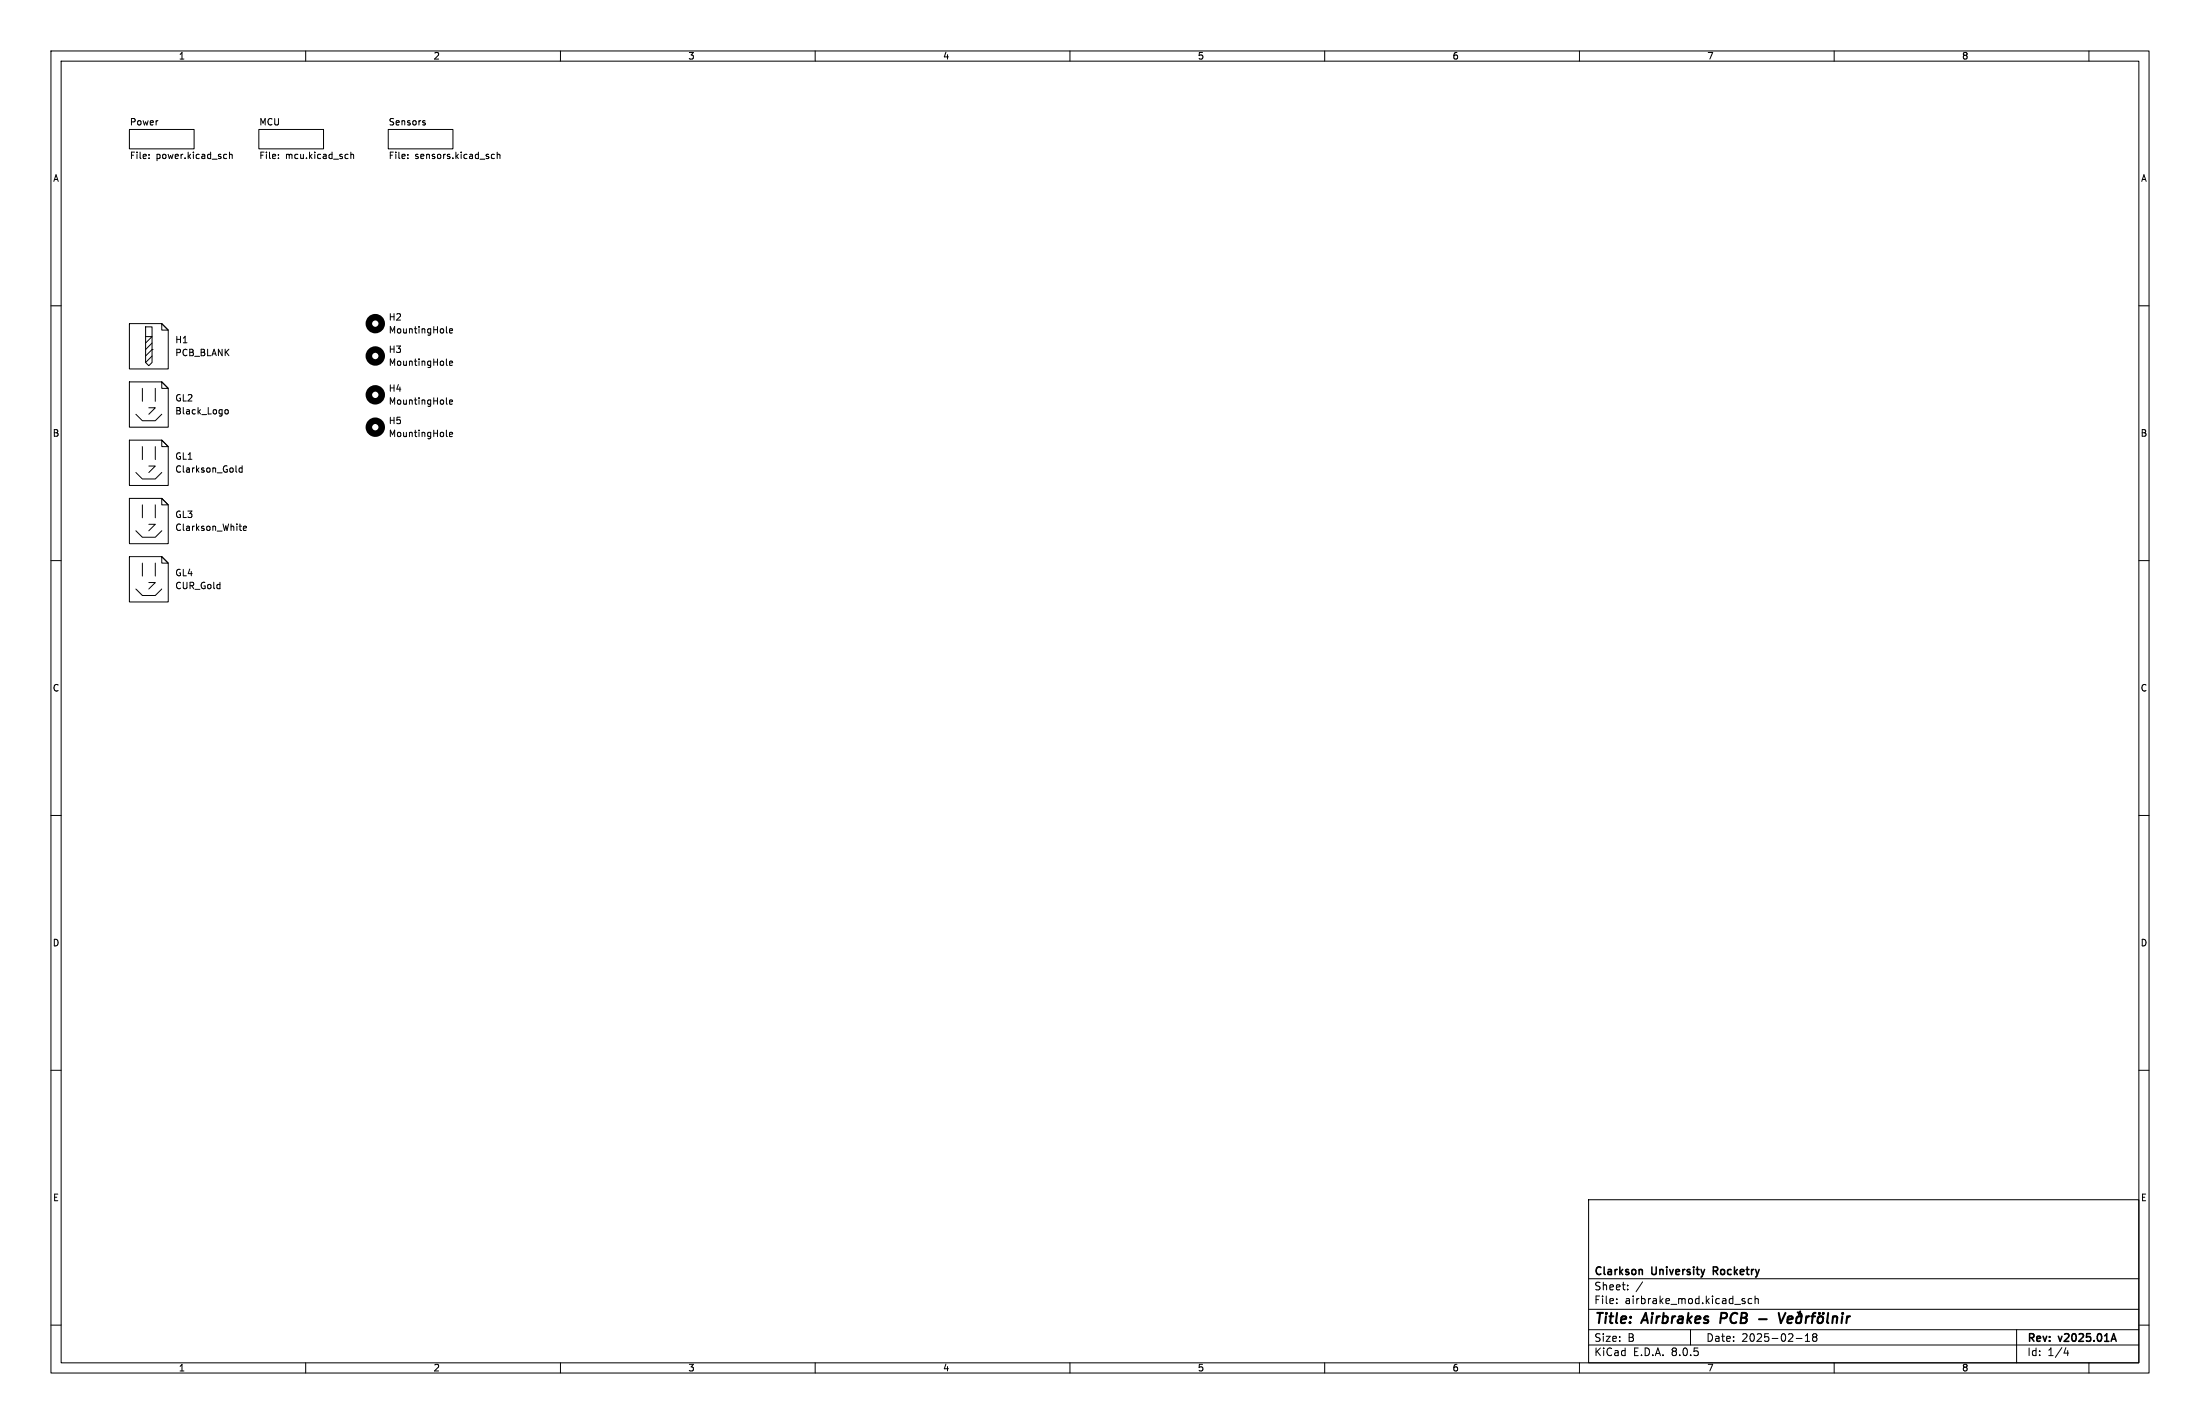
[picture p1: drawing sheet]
<svg xmlns="http://www.w3.org/2000/svg" width="432mm" height="279mm" viewBox="0 0 432 279" stroke-linecap="round" stroke-linejoin="round" font-family="sans-serif">
<g fill="none" stroke="#000" stroke-width=".2">
<path d="M10 10h411.8v259.4h-411.8zM12 12h407.8v255.4h-407.8zM60 10v2M110 10v2M160 10v2M210 10v2M260 10v2M310 10v2M360 10v2M410 10v2M25.4 25.4h12.7v3.8h-12.7zM29.2 31v.1"/>
<path d="M29.2 30.3v.2M44.1 30.3h.4M44.5 31.1h-.4M45 30.4l.5-.1 .1 .8M45 29.8v1.3M50.8 25.4h12.7v3.8h-12.7zM54.6 31v.1M54.6 30.3v.2M68.2 30.3h.1M68.3 31.1h-.1M68.9 29.8v1.3M68.9 30.4l.4-.1 .1 .8"/>
<path d="M76.2 25.4h12.7v3.8h-12.7zM80 31v.1M80 30.3v.2M83.1 24.1l.3 .1 .1 .1-.4 .2M83.1 23.7h.3M96.4 30.9l.3 .2h.3M97 30.3h-.3l-.3 .2M97.6 30.4l.5-.1v.8M97.6 29.8v1.3M10 60h2M419.8 60h2M25.4 74.9h6.3l1.3 1.3v7.6h-7.6z"/>
<path d="M25.4 63.5h6.3l1.3 1.3v7.6h-7.6zM28.6 66h1.2l-1.2 1.3M28.6 64.1h1.2v7l-.6 .7-.6-.7zM29.8 68.6h.1M29.8 69.9l-1.2 1.2M29.8 68.6l-1.2 1.3M29.8 67.3l-1.2 1.3M30.5 76.2v2.5M31.7 74.9l1.3 1.3h-1.3zM31.7 63.5l1.3 1.3h-1.3zM87.6 71.5l.2 .2M87.6 65.2l.2 .1"/>
<path d="M87.6 79.1l.2 .2M88.2 71.3l.6-.1v-.3h-.4l-.2 .1 .1 .6h.5M88.2 64.9l.6-.1v-.2l-.4-.1-.2 .2 .1 .6h.5M88.2 78.9l.6-.1v-.3h-.4l-.2 .2 .1 .6h.5M25.4 86.4h6.3l1.3 1.2v7.7h-7.6zM25.4 97.8h6.3l1.3 1.3v7.6h-7.6zM26.7 92.7l1.2 1.3h2.6l1.2-1.3M26.7 81.3l1.2 1.3h2.6l1.2-1.3M29.2 91.4h1.3l-1.3 1.3M29.2 80h1.3l-1.3 1.3M30.5 87.6v2.6M30.5 99.1v2.5"/>
<path d="M31.7 86.4l1.3 1.2h-1.3zM31.7 97.8l1.3 1.3h-1.3zM44.2 80.5l.2-.1 .3 .1 .1 .5-.1 .2-.5-.1zM47.5 91.4v1.3M47.5 91.9l-.3-.1-.3 .2 .1 .6h.5M87.6 85.5l.2 .2M88.2 85.2l.6-.1v-.2l-.4-.1-.2 .2 .1 .6h.5M10 110h2M25.4 109.2h6.3l1.3 1.3v7.6h-7.6zM26.7 104.1l1.2 1.3h2.6l1.2-1.3M26.7 115.6l1.2 1.2h2.6l1.2-1.2M29.2 102.9h1.3l-1.3 1.2"/>
<path d="M29.2 114.3h1.3l-1.3 1.3M30.5 110.5v2.5M31.7 109.2l1.3 1.3h-1.3zM46.9 103.2h.5M47.3 104.1h.1M47.8 103.7l.6-.2-.1-.2-.4-.1-.1 .2v.6h.5M419.8 110h2M10 160h2M419.8 160h2M10 210h2M419.8 210h2M311.8 235.4h108v32h-108z"/>
<path d="M10 260h2M311.8 256.9h108M311.8 250.9h108M317.3 255.6v.2M317.3 254.9v.1M319.5 252.9v.2M319.5 252.2v.1M322.4 251.5l-1.3 1.9M342.1 255.3l.4 .1v.2l-.2 .2h-.3M342.1 254.8l.4 .1M343.8 254.9l-.4-.1-.3 .3 .2 .6h.5M344.5 254.9l.2-.1 .3 .1 .1 .9"/>
<path d="M344.5 254.3v1.5M419.8 260h2M60 267.4v2M110 267.4v2M160 267.4v2M210 267.4v2M260 267.4v2M310 267.4v2M311.8 263.9h108M311.8 260.9h108M331.8 260.9v3M352.5 262.6h1.2"/>
<path d="M354.3 263.2h.9M354.3 262.1l.5-.4v1.5M356 262.3l-.2 .3v.3l.2 .3h.3l.3-.3-.1-.4-.2-.2M356 262.3l-.2-.3 .2-.3h.3l.3 .3-.3 .3M356 262.3h.3M360 267.4v2M395.8 260.9v6.5M405.5 264.4l-.4 1.1h.9M405.8 265v1M410 267.4v2"/>
</g>
<path d="M322.3 249.1l.1 1M336.3 249.4h.6M336.9 248.6h-.6v1.5M414.5 262.7h.7M414.9 261.7l.5 1.5" fill="none" stroke="#000" stroke-width=".3"/>
<g fill="none" stroke="#000" stroke-width=".4">
<path d="M337.9 257.6l-.3 2M345.2 258.8h1.6M349.1 257.6l.4 2 .9-2M350.8 258.9l1-.2v-.3l-.6-.1-.3 .3v.9h.7M352.8 257.5a.72 .72 0 0 1 .8 .7l-.3 1.3h-.7v-.8a.66 .66 0 0 1 1-.3M353.3 257.3l-.2 .6M354.6 258.3l-.2 1.3M355.1 258.3l-.4 .1-.2 .3M355.5 258.3h.8M356.3 257.6l-.3 .1-.2 .2-.2 1.7M356.9 258.5a.52 .52 0 0 1 .5-.2 .52 .52 0 0 1 .4 .4v.5a.55 .55 0 0 1-.6 .4 .55 .55 0 0 1-.5-.4zM357.1 257.6v.2"/>
<path d="M357.9 257.6l-.1 .2M358.8 257.6l-.2 1.7 .3 .3M359.8 258.5a.49 .49 0 0 1 .8 .1l-.1 1M359.8 258.3l-.2 1.3M361.6 258.3l-.2 1.3M361.7 257.6v.2M362.6 258.3l-.2 1.3M363.1 258.3l-.4 .1-.2 .3"/>
</g>
<g fill="none" stroke="#000" stroke-width="1.3">
<circle cx="73.7" cy="63.5" r="1.27"/>
<circle cx="73.7" cy="69.8" r="1.27"/>
<circle cx="73.7" cy="77.5" r="1.27"/>
<circle cx="73.7" cy="83.8" r="1.27"/>
</g>
<path d="M27.9 76.2v2.5zM27.9 87.6v2.6zM27.9 99.1v2.5zM27.9 110.5v2.5z" fill="#000" stroke="#000" stroke-width=".2"/>
<g font-size="2.8">
<text x="312.8" y="260.3">Title:</text>
<text x="322.5" y="260.3">Airbrakes</text>
<text x="338.5" y="260.3">PCB</text>
</g>
<g font-size="2.1">
<text x="312.8" y="250.6">Clarkson</text>
<text x="324.3" y="250.6">University</text>
<text x="336.9" y="250.6">Rocketry</text>
<text x="312.8" y="256.1">File:</text>
<text x="312.8" y="253.4">Sheet:</text>
<text x="318.9" y="256.1">airbrake_mod.kicad_sch</text>
<text x="312.8" y="263.5">Size:</text>
<text x="319.5" y="263.5">B</text>
<text x="334.8" y="263.5">Date:</text>
<text x="341.8" y="263.5">2025-02-18</text>
<text x="397.8" y="263.7">Rev:</text>
<text x="404.2" y="263.7">v2025.01A</text>
<text x="312.8" y="266.3">KiCad</text>
<text x="320.5" y="266.3">E.D.A.</text>
<text x="328.1" y="266.3">8.0.5</text>
<text x="397.8" y="266.3">Id:</text>
<text x="401.9" y="266.3">1/4</text>
</g>
<g font-size="1.8">
<text x="35" y="11.9">1</text>
<text x="85" y="11.9">2</text>
<text x="135" y="11.9">3</text>
<text x="185" y="11.9">4</text>
<text x="235" y="11.9">5</text>
<text x="285" y="11.9">6</text>
<text x="335" y="11.9">7</text>
<text x="385" y="11.9">8</text>
<text x="25.4" y="24.7">Power</text>
<text x="50.8" y="24.7">MCU</text>
<text x="76.2" y="24.7">Sensors</text>
<text x="10.3" y="35.9">A</text>
<text x="25.4" y="31.5">File:</text>
<text x="30.6" y="31.5">power.kicad_sch</text>
<text x="50.8" y="31.5">File:</text>
<text x="56" y="31.5">mcu.kicad_sch</text>
<text x="76.2" y="31.5">File:</text>
<text x="81.4" y="31.5">sensors.kicad_sch</text>
<text x="420.1" y="35.9">A</text>
<text x="76.2" y="63.1">H2</text>
<text x="76.2" y="65.6">MountingHole</text>
<text x="34.3" y="67.5">H1</text>
<text x="34.3" y="70.1">PCB_BLANK</text>
<text x="76.2" y="69.4">H3</text>
<text x="76.2" y="72">MountingHole</text>
<text x="76.2" y="77.1">H4</text>
<text x="34.3" y="79">GL2</text>
<text x="34.3" y="81.5">Black_Logo</text>
<text x="76.2" y="83.4">H5</text>
<text x="76.2" y="79.6">MountingHole</text>
<text x="10.3" y="85.9">B</text>
<text x="76.2" y="86">MountingHole</text>
<text x="420.1" y="85.9">B</text>
<text x="34.3" y="90.4">GL1</text>
<text x="34.3" y="92.9">Clarkson_Gold</text>
<text x="34.3" y="101.8">GL3</text>
<text x="34.3" y="104.4">Clarkson_White</text>
<text x="34.3" y="113.3">GL4</text>
<text x="34.3" y="115.8">CUR_Gold</text>
<text x="10.3" y="135.9">C</text>
<text x="420.1" y="135.9">C</text>
<text x="10.3" y="185.9">D</text>
<text x="420.1" y="185.9">D</text>
<text x="10.3" y="235.9">E</text>
<text x="420.1" y="235.9">E</text>
<text x="35" y="269.3">1</text>
<text x="85" y="269.3">2</text>
<text x="135" y="269.3">3</text>
<text x="185" y="269.3">4</text>
<text x="235" y="269.3">5</text>
<text x="285" y="269.3">6</text>
<text x="335" y="269.3">7</text>
<text x="385" y="269.3">8</text>
</g>
</svg>
